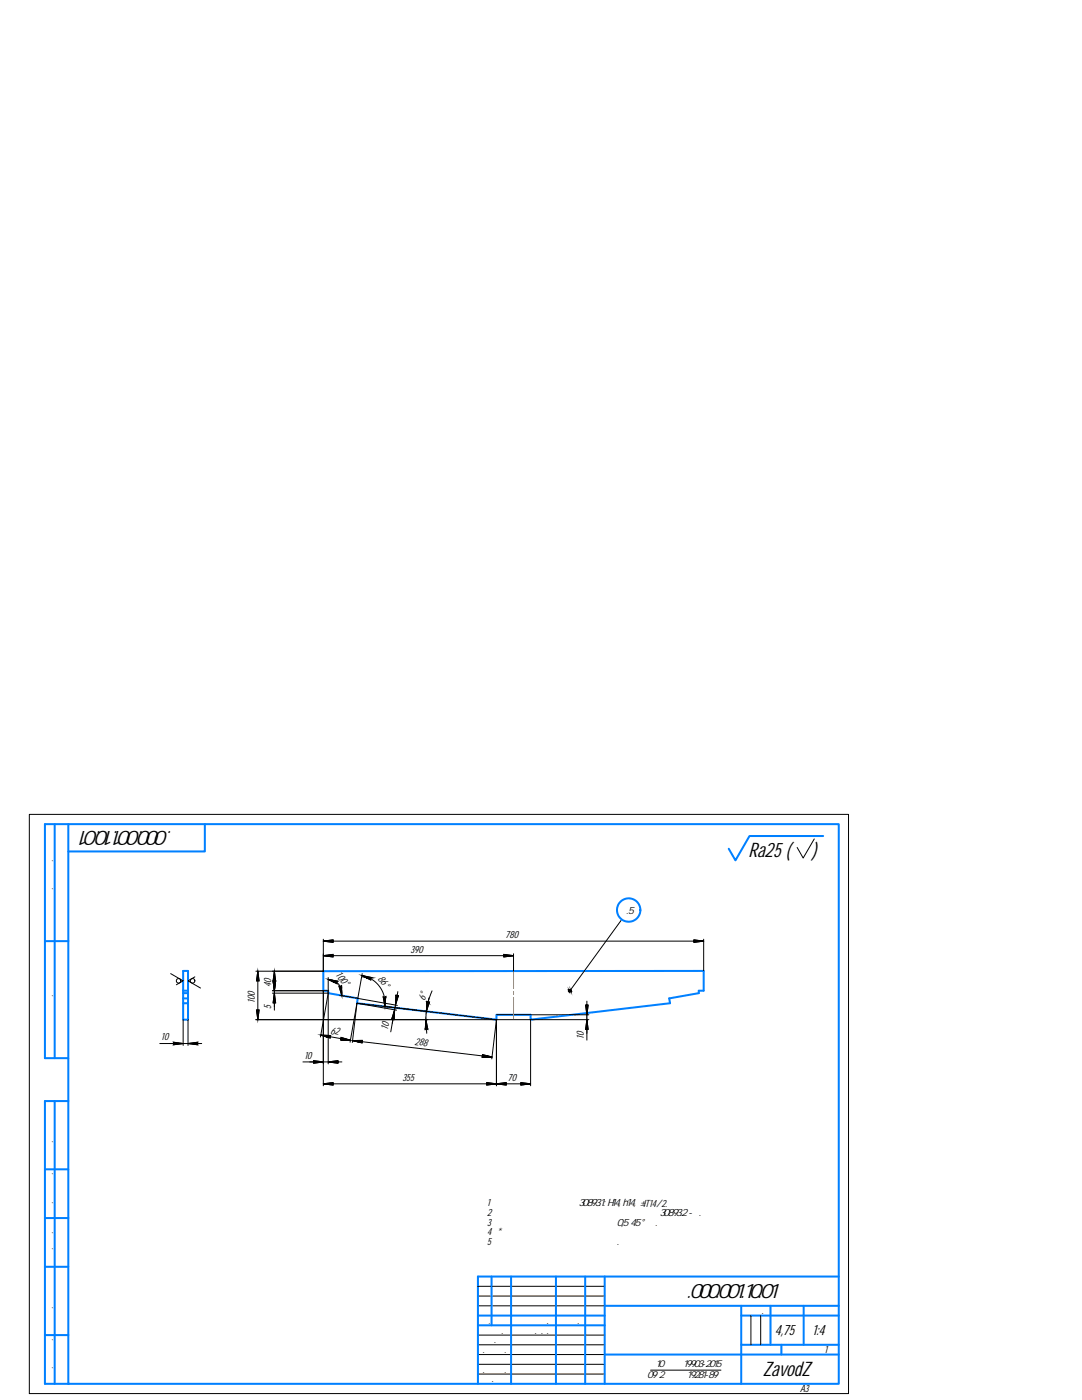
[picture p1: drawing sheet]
<svg xmlns="http://www.w3.org/2000/svg" width="216mm" height="279mm" viewBox="0 0 216 279" stroke-linecap="round" stroke-linejoin="round" font-family="sans-serif">
<g fill="none" stroke="#0080ff" stroke-width=".4">
<path d="M10.9 164.5v46.7M13.6 164.5h153.8v111.7h-153.8zM13.6 164.5h-4.6v46.7h4.6M40.9 164.5v5.4h-27.3M164.3 166.8h-14.7l-2.9 4.9-1.3-2.3M9 187.8h4.6M36.5 198.2h1M36.5 199.3h1M36.5 197.7h1M37.5 198.2v2M37.5 198.2v-4.4h-1v6.4M64.5 193.8h75.9v3.9h-1v.5l-5.9 1.1 .2 .9-27.8 3.3v-1h-6.8v1l-27.9-3.3 .2-.9-5.9-1.1v-.5h-1z"/>
<path d="M10.9 219.7v56.5M13.6 219.7h-4.6v56.5h4.6M36.5 200.2h1v3.3h-1zM9 233.4h4.6M9 252.8h4.6M9 243.1h4.6M98.1 254.8v9.7M102 254.8v21.4M110.9 254.8v21.4M116.8 254.8v21.4M120.7 254.8v21.4M167.4 254.8h-72v21.4"/>
<path d="M9 266.4h4.6M95.4 262.6h25.3M95.4 264.5h25.3M120.7 270.3h46.7M120.7 260.6h46.7M147.9 262.6h19.5M147.9 260.6v15.6M147.9 268.4h19.5M153.7 260.6v7.8M155.9 268.4v1.9M160.4 260.6v7.8"/>
<circle cx="125.4" cy="181.6" r="2.34"/>
</g>
<g fill="none" stroke="#000" stroke-width=".2">
<path d="M5.9 162.5h163.4v115.6h-163.4zM162.5 167.4l-2.2 3.8-1.2-2.1M34.1 194.3l2.4 1.4-1.3 .8M38.9 195l-1.4 .7 2.5 1.5M51.4 193.8l.3 2h-.5zM51.4 193.8v9.7M54.4 197.7h11.1M54.4 198.2h11.1l-1.6 8.8M54.5 195.8h.5l-.3 1.9zM54.7 193.8l.3 2h-.5zM54.7 195v2.7l-.2-1.9h.5l-.3 1.9M54.7 198.2l-.2 2h.5l-.3-2v2.7"/>
<path d="M54.7 197.7v3.9M54.7 193.8v3.9M64.5 187.8l2-.2v.5zM64.5 190.7l2-.2v.5zM64.5 187.8h75.9M64.5 187.4v6.4h-13.4M64.5 197.7v19M64.5 190.7h38M65.5 195.5l1.9 .3-.2 .2 .1 .3zM65.5 195.5a2.74 2.74 0 0 1 2.7 3.2M65.5 195.1v17.2M67.6 196.8l.3 .2 .3-.3v2z"/>
<path d="M67.8 198.6l11.5 2M72.2 194.7l1.9 .4-.2 .2 .1 .3zM72.2 194.7a5.6 5.6 0 0 1 4.6 6.2M72.3 194.3l-.9 5M76.5 198.9l.2 .2 .3-.2-.2 2zM79.4 197.9l-.5 2.7 .1-2 .5 .1a41.9 41.9 0 0 0-1.5 7.2M85.6 199.2l-.5 2.6 .1-1.9 .2 .2 .3-.1-.6 1.8M86.2 197.7a14.3 14.3 0 0 0-1.2 5.8l-.1 2 .2-.2 .3 .1-.4-1.9 .2 2.7M100.5 190.5l2 .2-2 .3zM102.5 190.3v3.5M113.9 197.5l.1 .4-.4 .1-.1-.5h.4v.3l-.3 .1v-.3h.2l-.2 .1 .1 .1 .1-.2M117.1 199.8v2.7l-.2-1.9h.5a40.3 40.3 0 0 0-.3 7"/>
<path d="M124.1 183.5l-10.4 14.2M138.5 187.6l1.9 .2-1.9 .3zM140.4 187.4v6.4M31.9 208.3a43.8 43.8 0 0 1 7.6 .2l-.2-.2 .2-.3-2 .3h2.7M33.8 208.3h2.7l-1.9 .2 .2-.2-.2-.3 1.9 .3M36.5 203.5v5.1M37.5 203.5v5.1M51.1 203.5h66.4M51.2 201.6h.5l-.3 1.9zM60.4 211.9a38.8 38.8 0 0 1 7 .3v-.5l-1.9 .2h2.7M61.8 211.9h2.7l-1.9 .3v-.5l1.9 .2M64 206.6l2 .1-.1 .5z"/>
<path d="M64 206.6l5.9 1M64.5 216.3l2-.3v.6zM64.5 216.3h41.4M68.1 207l1.8 .6-1.9-.1zM70.3 207.7l2-.1v.5zM70.3 207.7l27.9 3.3M71.2 200.2l27.9 3.3M71.2 200.2l-.9 7.8M71.2 200.2l-1.4 7.8M71.2 200.2l7.9 1.4M78.7 201.5l-.5 1.9 .5 .1v-2l-.4 2.7M96.3 210.5l1.9 .5h-2z"/>
<path d="M97.1 216l2 .3-2 .3zM99.1 216.3l1.9-.3v.6zM99.1 203.5v13.2M99.1 202.5h18.4M99.1 203.5l-1 7.8M103.9 216l2 .3-2 .3zM105.9 203.5v13.2M117.1 203.5l-.2 1.9h.5l-.3-1.9v2.7M95.4 258.7h25.3M95.4 256.7h25.3M95.4 260.6h25.3M95.4 266.4h25.3"/>
<path d="M95.4 268.4h25.3M95.4 270.3h25.3M95.4 272.3h25.3M95.4 274.2h25.3M129.8 273.4h14.1M149.8 262.6v5.8M151.8 262.6v5.8"/>
<circle cx="35.6" cy="195.7" r=".45"/>
<circle cx="38.4" cy="195.7" r=".45"/>
</g>
<g fill="#000" stroke="#000" stroke-width=".2">
<path d="M51.4 193.8l.3 2h-.5zM54.5 195.8h.5l-.3 1.9zM54.7 193.8l.3 2h-.5zM54.7 198.2l.3 2h-.5zM65.5 195.5l1.9 .3h-1.1zM66.3 195.8h1.1l-.2 .2zM67.6 196.8l.3 .2h-.2zM67.7 197h.5v1.7zM68.1 196.8l.1-.1zM72.2 194.7l1.9 .4h-1.1zM73 195.1h1.1l-.2 .2zM76.5 198.9l.2 .2h-.2z"/>
<path d="M76.5 199.1h.5l-.2 1.8zM79 198.6l.2 .1zM79 198.7h.5zM85.2 199.9l.1 .1zM85.4 200.1l.3-.1-.1 .1zM113.5 197.9h.5zM113.6 197.7l.2 .1zM113.6 197.7h.2zM113.5 197.6h.3zM113.5 197.5h.4zM113.6 197.9h.4zM51.2 201.6h.5l-.3 1.9z"/>
<path d="M64 206.6l2 .1zM64.3 206.7h1.7l-.1 .2zM68 207.3h.9l.7 .2zM68.1 207l.8 .3h-.9zM70.3 207.7h2v.2zM70.3 207.7l2-.1zM78.2 203.4h.5zM78.7 201.5v1.9h-.5zM84.9 205.3v.1zM84.9 205.3h.2l-.2 .1zM85 203.5l.3 1.8h-.4zM85.1 205.3h.2l.1 .1z"/>
<path d="M85.2 200.1h.4l-.5 1.7zM96.2 210.7h1.1l.9 .3zM96.3 210.5l1 .2h-1.1zM116.9 200.6h.5l-.3 1.9zM117.1 203.5l.3 1.9h-.5z"/>
<path d="M66.3 195.8l.3 .2h.6zM66.6 196h.6l.1 .3z"/>
<path d="M64.5 187.8l2-.2v.2zM64.5 187.8l2 .3v-.3z"/>
<path d="M64.5 190.7l2-.2v.2zM64.5 190.7l2 .3v-.3z"/>
<path d="M68.1 196.8l.1 .2zM68.1 196.8l.1 .2h-.3z"/>
<path d="M73 195.1l.3 .2h.6zM73.3 195.3h.6l.1 .3z"/>
<path d="M77 198.9v.2zM76.7 199.1l.3-.2v.2z"/>
<path d="M79 198.7h.5zM79 198.7h.5l-.6 1.9z"/>
<path d="M85.2 200l.2 .1zM85.2 200l.2 .1h-.2z"/>
<path d="M100.5 190.5l2 .2h-2zM100.5 190.7v.3l2-.3z"/>
<path d="M113.5 197.9h.5zM113.5 197.9h.5z"/>
<path d="M113.5 197.6l.1 .2zM113.5 197.6l.1 .2z"/>
<path d="M113.6 197.7l.2 .1zM113.7 197.8h.1z"/>
<path d="M113.5 197.5l.4 .1zM113.5 197.5l.4 .1z"/>
<path d="M113.8 197.6l.2 .2zM113.8 197.6l.2 .2z"/>
<path d="M138.5 187.6l1.9 .2h-1.9zM138.5 187.8v.3l1.9-.3z"/>
<path d="M34.6 208l1.9 .3h-1.7zM34.8 208.3l-.2 .2 1.9-.2z"/>
<path d="M37.5 208.3l2-.3-.2 .3zM37.5 208.3l2 .2-.2-.2z"/>
<path d="M62.6 211.7l1.9 .2h-1.9zM62.6 211.9v.3l1.9-.3z"/>
<path d="M64.3 206.7l.8 .2h.8zM65.1 206.9h.8v.3z"/>
<path d="M64.5 216.3l2-.3v.3zM64.5 216.3l2 .3v-.3z"/>
<path d="M65.5 211.9l1.9-.2v.2zM65.5 211.9l1.9 .3v-.3z"/>
<path d="M68 207.3v.2h1.6zM68 207.5l1.9 .1z"/>
<path d="M70.3 207.7l.9 .2h1.1zM71.2 207.9h1.1v.2z"/>
<path d="M78.2 203.4l.5 .1zM78.4 203.5h.3z"/>
<path d="M96.2 210.7v.3h2zM96.2 211h2z"/>
<path d="M97.1 216l2 .3h-2zM97.1 216.3v.3l2-.3z"/>
<path d="M99.1 216.3l1.9-.3v.3zM99.1 216.3l1.9 .3v-.3z"/>
<path d="M103.9 216l2 .3h-2zM103.9 216.3v.3l2-.3z"/>
</g>
<path d="M102.5 193v4.3M102.5 197.9v.5M102.5 199v4.3" fill="none" stroke="#ff8000" stroke-width=".2"/>
<g font-size="4.1">
<text x="39.3" y="165.8" transform="rotate(-180 39.3 165.8)">ЗЗП.000.001.10.01</text>
<text x="149.4" y="171.1">Ra25 (</text>
<text x="162.1" y="171.1">)</text>
<text x="131.9" y="259.1">ЗЗП.000.001.10.01</text>
<text x="152.2" y="274.6">ZavodZ</text>
</g>
<g font-size="2.9">
<text x="154.6" y="266.5">4,75</text>
<text x="162.1" y="266.5">1:4</text>
</g>
<g font-size="2.1">
<text x="10.6" y="180.7" transform="rotate(-90 10.6 180.7)">Перв. примен.</text>
<text x="124.2" y="182.4">п.5</text>
<text x="81.9" y="190.1">390</text>
<text x="100.8" y="187.2">780</text>
<text x="54.1" y="197" transform="rotate(-90 54.1 197)">40</text>
<text x="66.9" y="194.7" transform="rotate(50 66.9 194.7)">100°</text>
<text x="75.3" y="195.3" transform="rotate(53 75.3 195.3)">86°</text>
<text x="10.6" y="202.8" transform="rotate(-90 10.6 202.8)">Справ. №</text>
<text x="50.8" y="200.2" transform="rotate(-90 50.8 200.2)">100</text>
<text x="54.1" y="201.3" transform="rotate(-90 54.1 201.3)">5</text>
<text x="84.8" y="199.8" transform="rotate(-71 84.8 199.8)">6°</text>
<text x="32.2" y="207.6">10</text>
<text x="65.9" y="206.3" transform="rotate(10 65.9 206.3)">62</text>
<text x="77.4" y="205.5" transform="rotate(-80 77.4 205.5)">10</text>
<text x="82.7" y="208.5" transform="rotate(7 82.7 208.5)">288</text>
<text x="116.5" y="207.3" transform="rotate(-90 116.5 207.3)">10</text>
<text x="60.7" y="211.3">10</text>
<text x="80.3" y="215.7">355</text>
<text x="101.3" y="215.7">70</text>
<text x="10.6" y="231.2" transform="rotate(-90 10.6 231.2)">Подп. и дата</text>
<text x="10.6" y="242.5" transform="rotate(-90 10.6 242.5)">Инв. № дубл.</text>
<text x="97.2" y="240.7">1 Общие допуски по ГОСТ 30893.1: H14, h14, ±IT14/2.</text>
<text x="97.2" y="242.6">2 Общие допуски формы и расположения по ГОСТ 30893.2 - К.</text>
<text x="97.2" y="244.6">3 Острые кромки притупить фаской 0,5х45 ° мм.</text>
<text x="97.2" y="246.6">4 * Размер для справок</text>
<text x="97.2" y="248.5">5 Маркировать обозначение чертежа.</text>
<text x="10.6" y="252.6" transform="rotate(-90 10.6 252.6)">Взам. инв. №</text>
<text x="149.2" y="262.3">Лит.</text>
<text x="154.7" y="262.3">Масса</text>
<text x="160.5" y="262.3">Масштаб</text>
<text x="10.6" y="264.3" transform="rotate(-90 10.6 264.3)">Подп. и дата</text>
<text x="95.5" y="266.2">Разраб.</text>
<text x="95.5" y="268.1">Пров.</text>
<text x="95.5" y="264.2">Изм.</text>
<text x="98.2" y="264.2">Лист</text>
<text x="102.1" y="266.2">Иванов.Ю.В.</text>
<text x="103.3" y="264.2">№ докум.</text>
<text x="112.1" y="264.2">Подп.</text>
<text x="116.9" y="264.2">Дата</text>
<text x="10.6" y="275.6" transform="rotate(-90 10.6 275.6)">Инв. № подл.</text>
<text x="95.5" y="270.1">Т.контр.</text>
<text x="95.5" y="273.9">Н.контр.</text>
<text x="95.5" y="275.9">Утв.</text>
<text x="148.3" y="270.1">Лист</text>
<text x="156.5" y="270.1">Листов</text>
<text x="164.5" y="270.1">1</text>
<text x="124.7" y="277.8">Копировал</text>
<text x="151.9" y="277.8">Формат</text>
<text x="159.7" y="277.8">A3</text>
</g>
<g font-size="2">
<text x="129.1" y="275.1">09Г2С ГОСТ 19281-89</text>
<text x="130.8" y="272.8">10 ГОСТ 19903-2015</text>
</g>
</svg>
